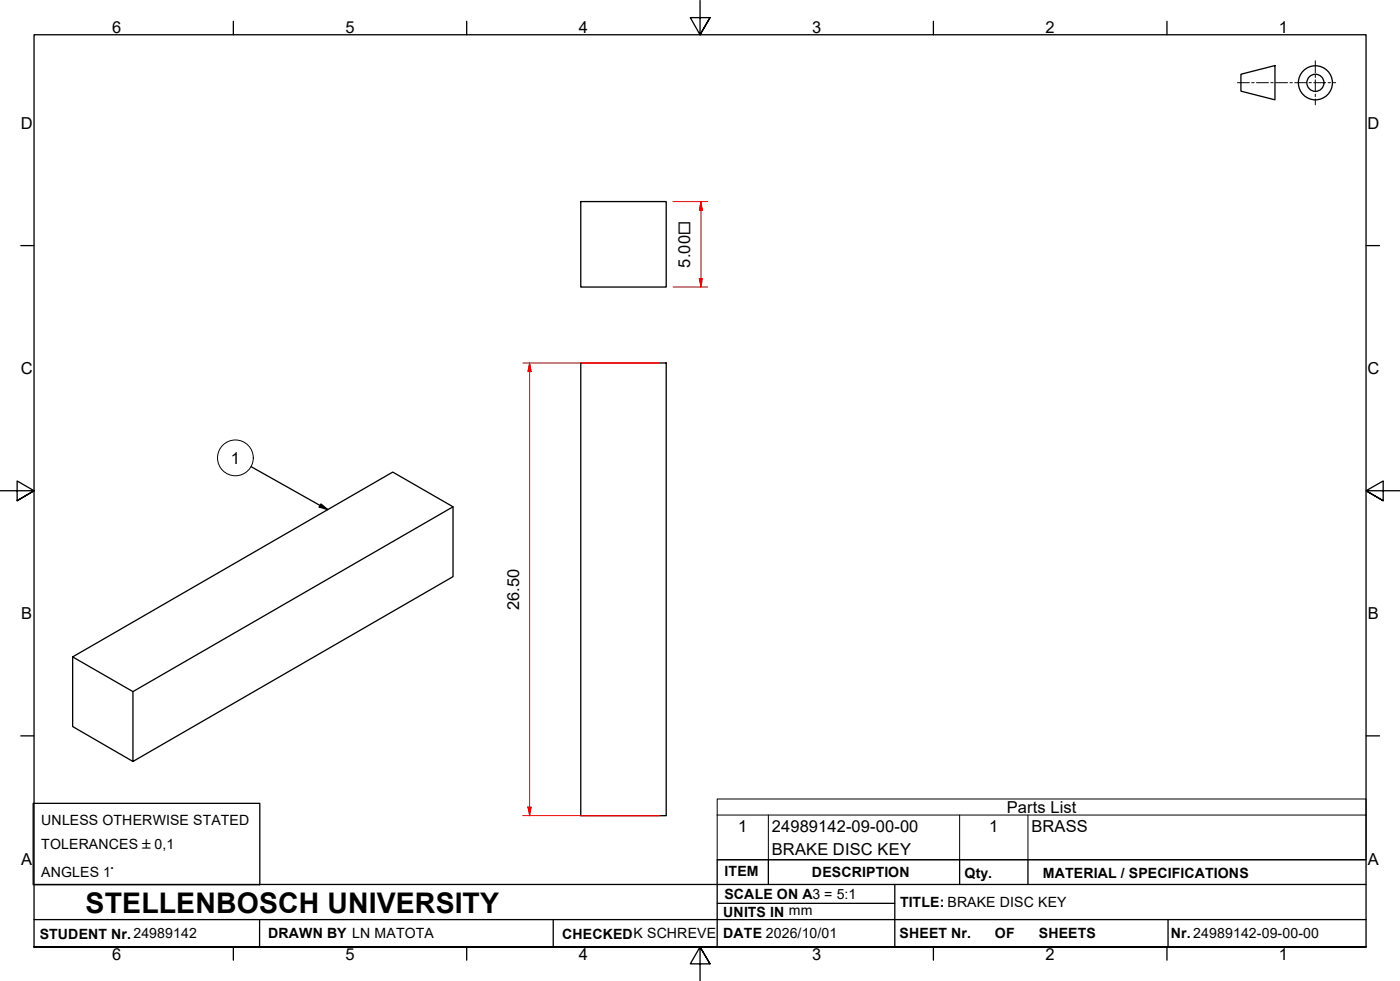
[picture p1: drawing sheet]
<svg xmlns="http://www.w3.org/2000/svg" width="410mm" height="287mm" viewBox="0 0 410 287" stroke-linecap="round" stroke-linejoin="round" font-family="sans-serif">
<!-- layer: Visible Edges(ISO) -->
<path d="M170.1 59h25v25h-25zM170.1 106.2h25v132.6h-25zM132.7 148.4l-93.8 54.1M21.3 192.3v20.4l17.6 10.2v-20.4l-17.6-10.2 93.7-54.1 17.7 10.2v20.4l-93.8 54.1" fill="none" stroke="#000" stroke-width=".38"/>
<!-- layer: Symbols(ISO) -->
<g fill="none" stroke="#000" stroke-width=".29">
<path d="M210 238.6v-4.7h190v4.7M210 238.6v13.1h190v-13.1M210 238.6h190M225 238.6v13.1M281 238.6v13.1M301 238.6v13.1"/>
<circle cx="68.9" cy="134" r="5.2"/>
</g>
<!-- layer: Border_0 -->
<g fill="none" stroke="#000" stroke-width=".38">
<path d="M68.3 6.2v4M136.7 6.2v4M205 .1v10.1l-2.9-5h5.8l-2.9 5 2.9-5M273.3 6.2v4M341.7 6.2v4M6.1 71.9h3.9M400 71.9h3.9M0 143.7h10l-5-2.9v5.8l5-2.9-5 2.9M410 143.7h-10l5-2.9v5.8l-5-2.9 5 2.9M6.1 215.4h3.9M400 215.4h3.9M10 277.2v-267h390v267h-390h390"/>
<path d="M68.3 277.2v3.9M136.7 277.2v3.9M273.3 277.2v3.9M341.7 277.2v3.9M207.9 282.1l-2.9-4.9 2.9 4.9h-5.8l2.9-4.9v10"/>
</g>
<!-- layer: Sketch Geometry(ISO) -->
<g fill="none" stroke="#000" stroke-width=".38">
<path d="M363.3 21.7l10-2.5v10l-10-2.5zM9.7 235.2h66.4v23.8h-66.4zM10 258.9h390M225 251.7v7.2M262 258.9v18.3M281 251.7v7.2M301 251.7v7.2M400 251.7h-190v25.5M10 277.2h390M10 269.2h390M76 269.2v8M162 269.2v8"/>
<path d="M210 264.4h52M342 269.2v8"/>
<circle cx="385.2" cy="24.2" r="5"/>
<circle cx="385.2" cy="24.2" r="2.51"/>
</g>
<g fill="none" stroke="#000" stroke-width=".29">
<path d="M385.1 17.8v3.5M362.3 24.2h3.5M366.5 24.2h.7M367.9 24.2h3.5M372.1 24.2h.7M373.5 24.2h3.5M377.7 24.2h.7M379.1 24.2h3.5M383.3 24.2h.7M384.7 24.2h3.5M385.1 22v.7M385.1 23.4v3.5"/>
<path d="M385.1 27.6v.7M385.1 29v1.7M388.9 24.2h.7M390.3 24.2h.8"/>
</g>
<!-- layer: Symbols(ISO) -->
<path d="M73.5 136.6l22.4 12.6M94 147.5l1.9 1.7-2.4-.8z" fill="none" stroke="#000" stroke-width=".38"/>
<path d="M94 147.5l1.9 1.7-2.4-.8z" fill="#000"/>
<!-- layer: Dimensions(ISO) -->
<path d="M205.2 81.5v2.5" fill="none" stroke="#f00" stroke-width=".29"/>
<path d="M204.7 81.5h1l-.5 2.5z" fill="#f00"/>
<path d="M205.2 59v2.5M204.7 81.5h1l-.5 2.5z" fill="none" stroke="#f00" stroke-width=".29"/>
<path d="M205.2 59l.5 2.5h-1z" fill="#f00"/>
<path d="M197 59h10.2M205.2 59l.5 2.5h-1zM205.2 61.5v20M197 84h10.2M155.1 236.2v2.6" fill="none" stroke="#f00" stroke-width=".29"/>
<path d="M154.6 236.2h1l-.5 2.6z" fill="#f00"/>
<path d="M155.1 106.2v2.6M154.6 236.2h1l-.5 2.6z" fill="none" stroke="#f00" stroke-width=".29"/>
<path d="M155.1 106.2l.5 2.6h-1z" fill="#f00"/>
<path d="M153 106.2h40M155.1 106.2l.5 2.6h-1zM155.1 108.8v127.4M153 238.8h40" fill="none" stroke="#f00" stroke-width=".29"/>
<text font-size="8.3" x="25.1" y="267.2">STELLENBOSCH UNIVERSITY</text>
<g font-size="4.8">
<text x="32.8" y="9.7">6</text>
<text x="101.2" y="9.7">5</text>
<text x="169.5" y="9.7">4</text>
<text x="237.8" y="9.7">3</text>
<text x="306.1" y="9.7">2</text>
<text x="374.5" y="9.7">1</text>
<text x="6.1" y="37.8">D</text>
<text x="400.4" y="37.8">D</text>
<text x="202.1" y="78.3" transform="rotate(-90 202.1 78.3)">5.00□</text>
<text x="6.1" y="109.6">C</text>
<text x="400.4" y="109.6">C</text>
<text x="67.6" y="135.8">1</text>
<text x="152" y="178.6" transform="rotate(-90 152 178.6)">26.50</text>
<text x="6.2" y="181.3">B</text>
<text x="400.5" y="181.3">B</text>
<text x="294.8" y="238">Parts List</text>
<text x="216.2" y="243.6">1</text>
<text x="226" y="243.6">24989142-09-00-00</text>
<text x="289.6" y="243.6">1</text>
<text x="302" y="243.7">BRASS</text>
<text x="226" y="250.1">BRAKE DISC KEY</text>
<text x="6.2" y="253.1">A</text>
<text x="400.5" y="253.1">A</text>
<text x="32.8" y="281.1">6</text>
<text x="101.2" y="281.1">5</text>
<text x="169.5" y="281.1">4</text>
<text x="237.8" y="281.1">3</text>
<text x="306.1" y="281.1">2</text>
<text x="374.5" y="281.1">1</text>
</g>
<g font-size="4.1">
<text x="12.1" y="241.6">UNLESS OTHERWISE STATED</text>
<text x="12.1" y="248.5">TOLERANCES ±0,1</text>
<text x="12.1" y="256.7">ANGLES 1°</text>
<text x="212.2" y="256.5">ITEM</text>
<text x="237.7" y="256.7">DESCRIPTION</text>
<text x="282.4" y="256.9">Qty.</text>
<text x="305.4" y="256.9">MATERIAL / SPECIFICATIONS</text>
<text x="212.1" y="263">SCALE ON A3 = 5:1</text>
<text x="211.8" y="268.4">UNITS IN mm</text>
<text x="263.5" y="265.6">TITLE: BRAKE DISC KEY</text>
<text x="11.6" y="274.8">STUDENT Nr.24989142</text>
<text x="78.5" y="274.6">DRAWN BY LN MATOTA</text>
<text x="164.6" y="274.8">CHECKEDK SCHREVE</text>
<text x="211.8" y="274.6">DATE 2026/10/01</text>
<text x="263.4" y="274.6">SHEET Nr.</text>
<text x="291.3" y="274.6">OF</text>
<text x="304.2" y="274.6">SHEETS</text>
<text x="342.8" y="274.5">Nr. 24989142-09-00-00</text>
</g>
</svg>
